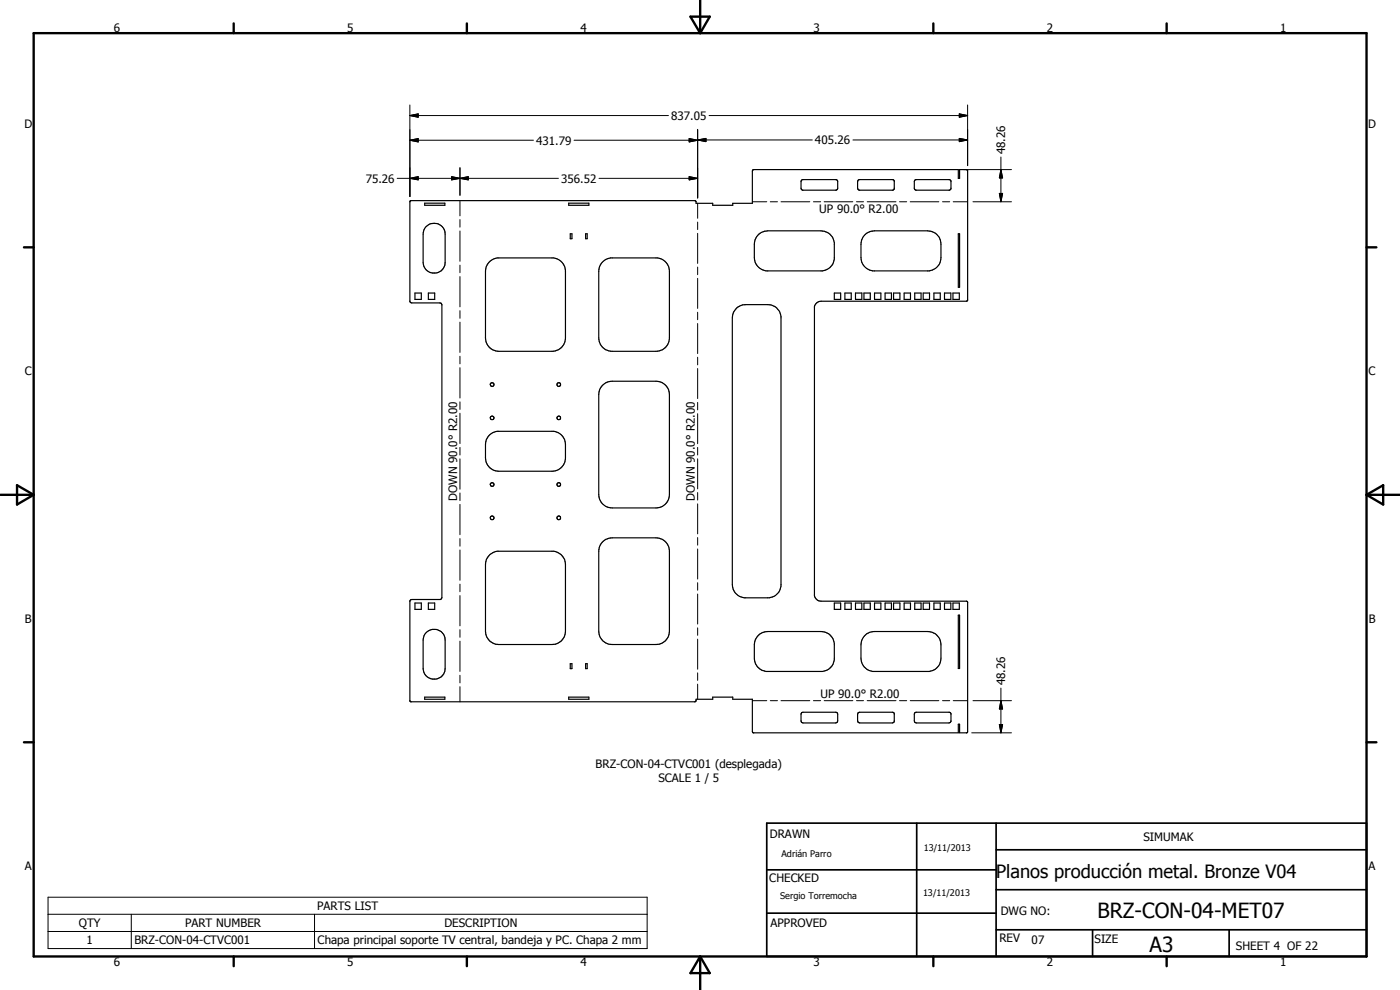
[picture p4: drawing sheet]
<svg xmlns="http://www.w3.org/2000/svg" width="420mm" height="297mm" viewBox="0 0 420 297" stroke-linecap="round" stroke-linejoin="round" font-family="sans-serif">
<g fill="none" stroke="#000" stroke-width=".35">
<path d="M240.7 54l10.3-.1 .4 .6v2.2l-.4 .4h-10.2l-.4-.6v-2zM257.6 54l10.4-.1 .4 .4v2.4l-.4 .4h-10.2l-.4-.6v-2zM274.6 54l10.4-.1 .4 .4v2.4l-.4 .4h-10.2l-.4-.6v-2zM123.1 60.2h85.5l.3 .3v.5h5v.6h6v-.6h5.9v-9.7l.4-.4h61.4v2.6h.4v-2.6l2.4 .2v39.1l-.4 .2h-43.6a2.07 2.07 0 0 0-2 1.6v86.7a2.07 2.07 0 0 0 2 1.7h43.7l.3 .2v39.1l-.3 .2h-2.1v-2.6h-.4v2.6h-61.5l-.3-.4v-9.7h-5.9v-.6h-6v.6h-5l-.1 .6-.2 .2-85.5-.2-.1-30.1 .6-.4h8.6l.4-.6v-87.8l-.2-.5-.4-.1h-8.4l-.6-.4zM127.5 61h6v.6h-6zM127.9 67.9a3.3 3.3 0 0 1 3.6-.7 3.3 3.3 0 0 1 2.1 3v8.5a3.3 3.3 0 0 1-3.3 3.3 3.3 3.3 0 0 1-3.3-3.3v-8.5l.2-1.2zM147.1 78.4l1.2-.8 .9-.2h17a4.1 4.1 0 0 1 3.5 4v20a4 4 0 0 1-4 4h-16a4 4 0 0 1-4-4v-20l.3-1.4zM170.7 61h6v.6h-6zM171.1 70.1h.6v1.5h-.6zM175.8 70.1h.4v1.5h-.4zM181 78.4l.8-.5 1.4-.5h14.2a4.1 4.1 0 0 1 3.5 4v20a4 4 0 0 1-4 4h-13.2a4 4 0 0 1-4-4v-20l.2-1.4zM227.4 70.6l1.1-.9 1.9-.4h16a4 4 0 0 1 4 3.5v5a4.2 4.2 0 0 1-3.5 3.5h-17a4.1 4.1 0 0 1-3.5-4v-4.5l.2-.9z"/>
<path d="M259.4 70.6l1.2-.9 1.8-.4h16a4 4 0 0 1 4 4v4a4 4 0 0 1-3.5 4h-17a4.1 4.1 0 0 1-3.5-4v-4.5l.2-.9zM287.6 70.1h.4v16.1h-.4zM124.5 87.9h1.9v1.9h-1.9zM128.6 87.9h1.9v1.9h-1.9zM221.1 92.4l1.7-.9 7.6-.1a3.9 3.9 0 0 1 4 3.5v81a4.1 4.1 0 0 1-3.5 3.5h-7.6a4 4 0 0 1-3.5-4v-80l.2-1.4zM250.4 87.9h1.9v1.9h-1.9zM253.6 87.9h1.9v1.9h-1.9zM256.7 87.9h1.9v1.9h-1.9zM259.3 87.9h1.9v1.9h-1.9zM262.5 87.9h1.9v1.9h-1.9zM265.6 87.9h1.9v1.9h-1.9zM268.2 87.9h1.9v1.9h-1.9z"/>
<path d="M271.3 87.9h2v1.9h-2zM274.5 87.9h1.9v1.9h-1.9zM277.1 87.9h1.9v1.9h-1.9zM280.3 87.9h1.9v1.9h-1.9zM283.5 87.9h1.9v1.9h-1.9zM286 87.9h1.9v1.9h-1.9zM180.7 115.7l1.1-.8 1.4-.5h13.7a4 4 0 0 1 4 4v30a4 4 0 0 1-4 4h-13.2a4 4 0 0 1-4-4v-30l.2-1.4zM146.7 130.7l1.2-.9 1.3-.4h17a4 4 0 0 1 3.5 4v4a4 4 0 0 1-4 4h-16a4 4 0 0 1-4-4v-4.5l.3-.9zM147.1 166.4l1.2-.7 .9-.3h17a4.1 4.1 0 0 1 3.5 4v20a4 4 0 0 1-4 4h-16a4 4 0 0 1-4-4v-20l.3-1.5zM180.7 162.7l1.1-.9 1.4-.4h13.7a4 4 0 0 1 4 4v24a4 4 0 0 1-4 4h-13.2a4 4 0 0 1-4-4v-24l.2-1.4zM124.5 180.9h1.9v1.9h-1.9zM127.9 189.8a3.3 3.3 0 0 1 3.6-.8 3.3 3.3 0 0 1 2.1 3v8.6a3.3 3.3 0 0 1-3.3 3.2 3.3 3.3 0 0 1-3.3-3.2v-8.6l.2-1.2z"/>
<path d="M128.6 180.9h1.9v1.9h-1.9zM171.1 199.1h.6v1.5h-.6zM175.8 199.1h.4v1.5h-.4zM227.4 190.8l.7-.6 .9-.5 1.4-.2h16a3.9 3.9 0 0 1 4 3.5v5a4.1 4.1 0 0 1-3.5 3.5h-17a4 4 0 0 1-3.5-4v-4.5l.2-.9zM250.4 180.9h1.9v1.9h-1.9zM253.6 180.9h1.9v1.9h-1.9zM256.7 180.9h1.9v1.9h-1.9zM259.3 180.9h1.9v1.9h-1.9zM259.4 190.8l1.6-1.1 1.4-.2h16a4 4 0 0 1 4 4v4a3.9 3.9 0 0 1-3.5 4h-17a4 4 0 0 1-3.5-4v-4.5l.2-.9zM262.5 180.9h1.9v1.9h-1.9zM265.6 180.9h1.9v1.9h-1.9zM268.2 180.9h1.9v1.9h-1.9z"/>
<path d="M271.3 180.9h2v1.9h-2zM274.5 180.9h1.9v1.9h-1.9zM277.1 180.9h1.9v1.9h-1.9zM280.3 180.9h1.9v1.9h-1.9zM283.5 180.9h1.9v1.9h-1.9zM286 180.9h1.9v1.9h-1.9zM287.6 184.6h.4v16h-.4zM123.1 210.4v.1M127.5 209.2h6v.6h-6zM170.7 209.2h6v.6h-6zM240.5 213.9l.5-.2h9.8l.5 .2 .1 .4v2l-.1 .4-.5 .2h-9.8l-.5-.2-.1-.4zM257.5 213.9l.5-.2h10l.4 .4v2.4l-.6 .4h-9.8l-.5-.2-.1-.4z"/>
<path d="M274.5 213.9l.5-.2h9.8l.6 .4v2.4l-.6 .4h-9.8l-.5-.2-.1-.4z"/>
<circle cx="147.7" cy="115.4" r=".56"/>
<circle cx="167.7" cy="115.4" r=".55"/>
<circle cx="147.7" cy="125.4" r=".55"/>
<circle cx="167.7" cy="125.4" r=".55"/>
<circle cx="147.7" cy="155.4" r=".56"/>
<circle cx="147.7" cy="145.4" r=".54"/>
<circle cx="167.7" cy="155.4" r=".56"/>
<circle cx="167.7" cy="145.4" r=".56"/>
</g>
<g fill="none" stroke="#000" stroke-width=".3">
<path d="M123 34.7l2.5-.5v1zM123 31.5v27.5M123 34.7h77.6M209.4 38.8v20.6M212.8 34.7h77.6M287.9 34.2l2.5 .5-2.5 .5zM290.4 31.5v18.2M119.2 53.5h48.4M123 53.5l2.5-.5v1zM123 42.1l2.5-.5v1zM123 42.1h37.1M135.5 53l2.5 .5-2.5 .5z"/>
<path d="M138 53.5l2.5-.5v1zM138 50.3v8.3M172.3 42.1h37.1M179.8 53.5h29.6M206.8 41.6l2.6 .5-2.6 .5zM206.8 53l2.6 .5-2.6 .5zM209.4 42l2.5-.5v1zM209.4 42h34.4M256 42h34.4M287.9 41.5l2.5 .5-2.5 .5zM289.2 50.9h14.4M299.9 58h1l-.5 2.5z"/>
<path d="M300.4 50.9l.5 2.5h-1zM300.4 47.1v13.4M138 60.2v4.6M138 65.9v2.3M138 69.3v9.1M138 79.5v2.3M209.4 61v4.5M209.4 66.6v2.3M209.4 70v9M225.8 60.5h4.3M231.2 60.5h2.1M234.4 60.5h8.6"/>
<path d="M244.1 60.5h2.2M247.3 60.5h8.6M257 60.5h2.2M260.3 60.5h8.6M269.9 60.5h2.2M273.2 60.5h8.6M282.9 60.5h2.1M286.1 60.5h4.3M292 60.5h11.6M138 83v9.1M138 93.2v2.3M138 96.6v9.1"/>
<path d="M209.4 80.1v2.3M209.4 83.5v9M209.4 93.7v2.2M209.4 97.1v9M138 106.9v2.3M138 110.3v9.1M209.4 107.2v2.3M209.4 110.6v9M138 120.6v2.3M138 124v9.1M138 134.2v2.3M138 137.7v9.1"/>
<path d="M209.4 120.7v2.3M209.4 124.1v9M209.4 134.2v2.3M209.4 137.7v9M138 147.9v2.3M138 151.3v9.1M209.4 147.8v2.2M209.4 151.2v9M138 161.6v2.3M138 165v9.1M138 175.3v2.2M138 178.7v9.1"/>
<path d="M209.4 161.3v2.3M209.4 164.7v9M209.4 174.8v2.3M209.4 178.2v9M138 188.9v2.3M138 192.4v9.1M209.4 188.4v2.2M209.4 191.8v9M138 202.6v2.3M138 206v4.6M209.4 201.9v2.2M209.4 205.3v4.5"/>
<path d="M225.8 210.2h4.3M231.2 210.2h2.1M234.4 210.2h8.6M244.1 210.2h2.2M247.3 210.2h8.6M257 210.2h2.2M260.3 210.2h8.6M269.9 210.2h2.2M273.2 210.2h8.6M282.9 210.2h2.1M286.1 210.2h4.3M291.6 219.9h12"/>
<path d="M292 210.2h11.6M299.9 217.4h1l-.5 2.5zM300.4 210.2l.5 2.5h-1zM300.4 206.5v13.4M14.4 269.2h179.8v15.4h-179.8zM14.4 274.3h179.8M14.4 279.5h179.8M39.4 274.3v10.3M94.4 274.3v10.3"/>
</g>
<g fill="none" stroke="#000" stroke-width=".71">
<path d="M10.1 9.9h400v277.1h-400zM70.1 7v2.9M140.1 7v2.9M207.2 5h5.8l-2.9 4.9zM210.1 0v9.9M280.1 7v2.9M350.1 7v2.9M7.2 74.2h2.9M410.1 74.2h3M.1 148.5h10M5.1 145.6l5 2.9-5 2.9zM410.1 148.5h10"/>
<path d="M410.1 148.5l5-2.9v5.8zM7.2 222.7h2.9M410.1 222.7h3M70.1 287v2.9M140.1 287v2.9M210.1 287v10M210.1 287l2.9 5h-5.8zM280.1 287v2.9M350.1 287v2.9"/>
</g>
<path d="M230.1 247h180v40h-180zM275.1 247v40M298.9 255h111.2M298.9 247v40M230.1 274h68.8M230.1 261h68.8M298.9 279h111.2M298.9 267h111.2M327.9 279v8M368.9 279v8" fill="none" stroke="#000" stroke-width=".51"/>
<g fill="#000">
<path d="M123 34.7l2.5-.5v1zM287.9 34.2l2.5 .5-2.5 .5zM123 53.5l2.5-.5v1zM123 42.1l2.5-.5v1zM135.5 53l2.5 .5-2.5 .5zM138 53.5l2.5-.5v1zM206.8 41.6l2.6 .5-2.6 .5zM206.8 53l2.6 .5-2.6 .5zM209.4 42l2.5-.5v1zM287.9 41.5l2.5 .5-2.5 .5zM299.9 58h1l-.5 2.5zM300.4 50.9l.5 2.5h-1z"/>
<path d="M299.9 217.4h1l-.5 2.5zM300.4 210.2l.5 2.5h-1z"/>
</g>
<g font-size="6.3">
<text x="329.4" y="275.4">BRZ-CON-04-MET07</text>
<text x="345" y="285.6">A3</text>
</g>
<text font-size="5.5" x="298.9" y="263.4">Planos producción metal. Bronze V04</text>
<g font-size="3.5">
<text x="34.2" y="9.6">6</text>
<text x="104.2" y="9.6">5</text>
<text x="174.2" y="9.6">4</text>
<text x="244.2" y="9.6">3</text>
<text x="314.2" y="9.6">2</text>
<text x="384.2" y="9.6">1</text>
<text x="201.4" y="36">837.05</text>
<text x="7.3" y="38.4">D</text>
<text x="410.6" y="38.4">D</text>
<text x="160.9" y="43.4">431.79</text>
<text x="244.6" y="43.3">405.26</text>
<text x="301.7" y="46.3" transform="rotate(-90 301.7 46.3)">48.26</text>
<text x="109.8" y="54.8">75.26</text>
<text x="168.4" y="54.8">356.52</text>
<text x="245.9" y="64">UP 90.0° R2.00</text>
<text x="7.4" y="112.6">C</text>
<text x="410.7" y="112.6">C</text>
<text x="137.2" y="150.3" transform="rotate(-90 137.2 150.3)">DOWN 90.0° R2.00</text>
<text x="208.5" y="150.3" transform="rotate(-90 208.5 150.3)">DOWN 90.0° R2.00</text>
<text x="7.4" y="186.9">B</text>
<text x="410.8" y="186.9">B</text>
<text x="246.2" y="209.4">UP 90.0° R2.00</text>
<text x="301.7" y="205.7" transform="rotate(-90 301.7 205.7)">48.26</text>
<text x="178.8" y="230.4">BRZ-CON-04-CTVC001 (desplegada)</text>
<text x="197.6" y="234.5">SCALE 1 / 5</text>
<text x="231" y="251.5">DRAWN</text>
<text x="343.1" y="252.3">SIMUMAK</text>
<text x="7.4" y="261.1">A</text>
<text x="410.7" y="261.1">A</text>
<text x="230.9" y="264.6">CHECKED</text>
<text x="95.2" y="273">PARTS LIST</text>
<text x="300.3" y="274.5">DWG NO:</text>
<text x="23.7" y="278.2">QTY</text>
<text x="55.5" y="278.2">PART NUMBER</text>
<text x="133.4" y="278.2">DESCRIPTION</text>
<text x="231.3" y="278.3">APPROVED</text>
<text x="26" y="283.3">1</text>
<text x="40.3" y="283.3">BRZ-CON-04-CTVC001</text>
<text x="95.3" y="283.4">Chapa principal soporte TV central, bandeja y PC. Chapa 2 mm</text>
<text x="299.9" y="282.6">REV</text>
<text x="309.6" y="283.3">07</text>
<text x="328.5" y="283.1">SIZE</text>
<text x="370.9" y="285.1">SHEET 4 OF 22</text>
<text x="34.2" y="289.9">6</text>
<text x="104.2" y="289.9">5</text>
<text x="174.2" y="289.9">4</text>
<text x="244.2" y="289.9">3</text>
<text x="314.2" y="289.9">2</text>
<text x="384.2" y="289.9">1</text>
</g>
<g font-size="2.7">
<text x="234.5" y="257.1">Adrián Parro</text>
<text x="277.2" y="255.3">13/11/2013</text>
<text x="234.1" y="269.7">Sergio Torremocha</text>
<text x="277" y="268.7">13/11/2013</text>
</g>
</svg>
